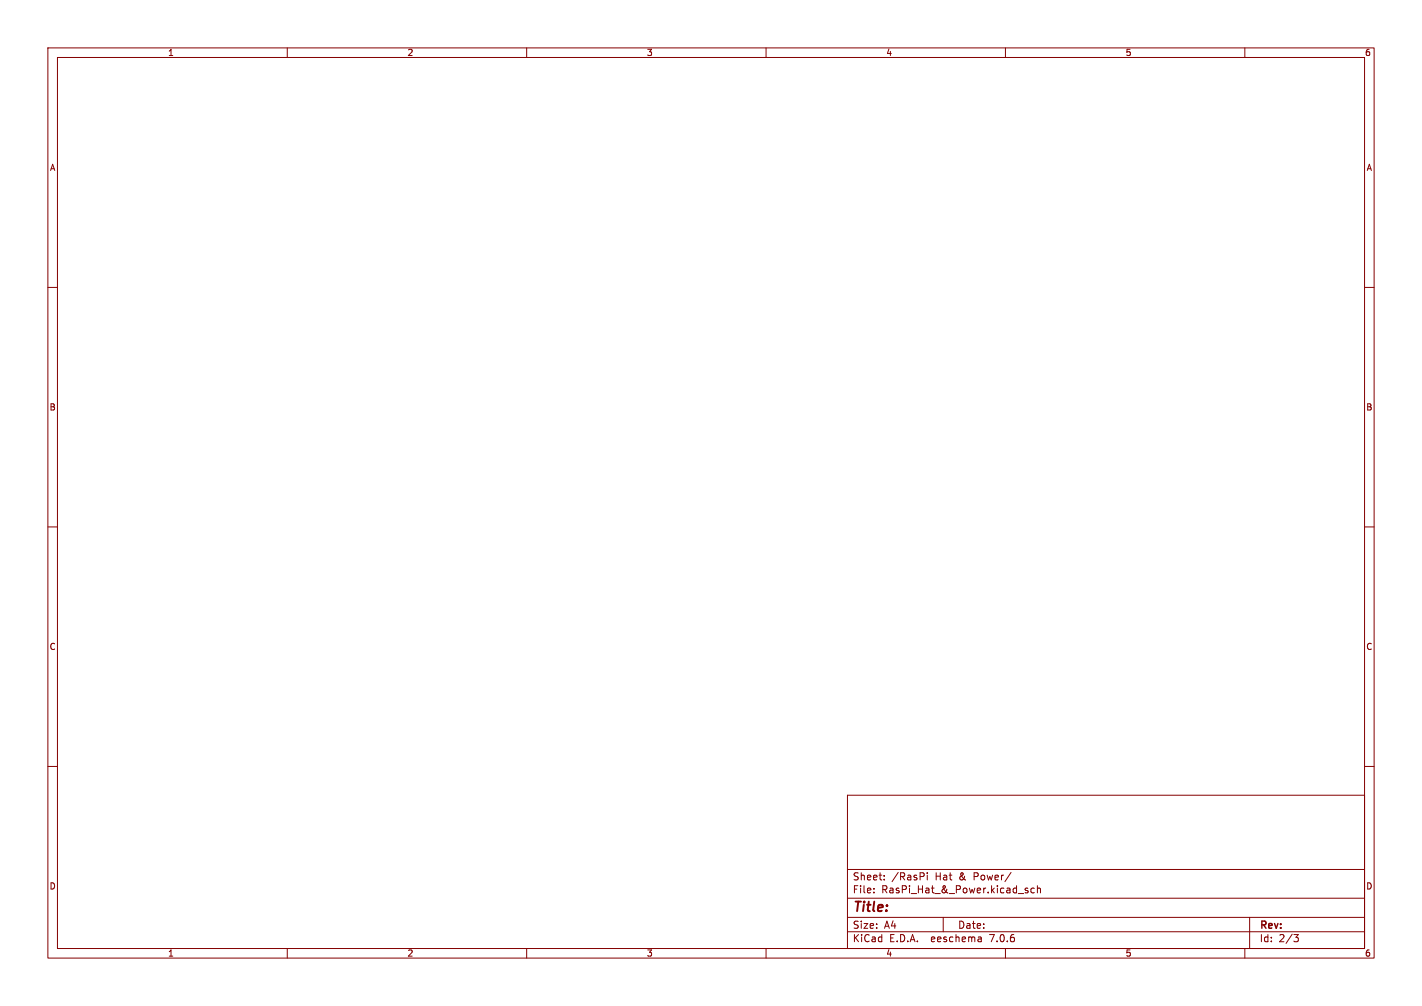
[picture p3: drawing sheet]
<svg xmlns="http://www.w3.org/2000/svg" width="297mm" height="210mm" viewBox="0 0 297 210" stroke-linecap="round" stroke-linejoin="round" font-family="sans-serif">
<g fill="none" stroke="#840000" stroke-width=".21">
<path d="M10 10h277v190h-277zM12 12h273v186h-273zM60 10v2M110 10v2M160 10v2M210 10v2M260 10v2M10 60h2M285 60h2M10 110h2M285 110h2M10 160h2"/>
<path d="M285 160h2M177 166h108v32h-108zM60 198v2M110 198v2M160 198v2M177 194.5h108M177 191.5h108M177 187.5h108M177 181.5h108M182.5 186.3v.1M182.5 185.5v.1M184.7 183.6v.1"/>
<path d="M184.7 182.8v.1M193 182.3v.5M193.7 182.2v.1M193.7 182.7v1M197 191.5v3M204.9 195.7l.1 .9M205 196.5l-.2 .1M205 196h-.2M210 198v2M211.2 182.1l-1.3 2M214.1 185.7l.6 .4-.2 .3-.4-.1M214.7 185.5l-.4-.1-.2 .2"/>
<path d="M216 185.5l-.4-.1-.3 .3 .2 .6h.5M216.7 185.5l.2-.1 .3 .1 .1 .9M216.7 184.9v1.5M260 198v2M261 191.5v6.5M270.2 195.1h1l-.5 .6 .4 .1 .1 .5-.3 .3h-.4"/>
</g>
<text font-size="2.8" fill="#840000" x="178" y="190.9">Title:</text>
<g font-size="2.1" fill="#840000">
<text x="178" y="184">Sheet:</text>
<text x="186.2" y="184">/RasPi</text>
<text x="195.4" y="184">Hat</text>
<text x="200.5" y="184">&amp;</text>
<text x="203.6" y="184">Power/</text>
<text x="178" y="186.7">File:</text>
<text x="184.1" y="186.7">RasPi_Hat_&amp;_Power.kicad_sch</text>
<text x="178" y="196.9">KiCad</text>
<text x="178" y="194.1">Size:</text>
<text x="184.7" y="194.1">A4</text>
<text x="185.7" y="196.9">E.D.A.</text>
<text x="194.6" y="196.9">eeschema</text>
<text x="200" y="194.1">Date:</text>
<text x="207" y="196.9">7.0.6</text>
<text x="263" y="194.3">Rev:</text>
<text x="263" y="196.9">Id:</text>
<text x="267.1" y="196.9">2/3</text>
</g>
<g font-size="1.8" fill="#840000">
<text x="35" y="11.9">1</text>
<text x="85" y="11.9">2</text>
<text x="135" y="11.9">3</text>
<text x="185" y="11.9">4</text>
<text x="235" y="11.9">5</text>
<text x="285" y="11.9">6</text>
<text x="10.3" y="35.9">A</text>
<text x="285.3" y="35.9">A</text>
<text x="10.3" y="85.9">B</text>
<text x="285.3" y="85.9">B</text>
<text x="10.3" y="135.9">C</text>
<text x="285.3" y="135.9">C</text>
<text x="10.3" y="185.9">D</text>
<text x="285.3" y="185.9">D</text>
<text x="35" y="199.9">1</text>
<text x="85" y="199.9">2</text>
<text x="135" y="199.9">3</text>
<text x="185" y="199.9">4</text>
<text x="235" y="199.9">5</text>
<text x="285" y="199.9">6</text>
</g>
</svg>
